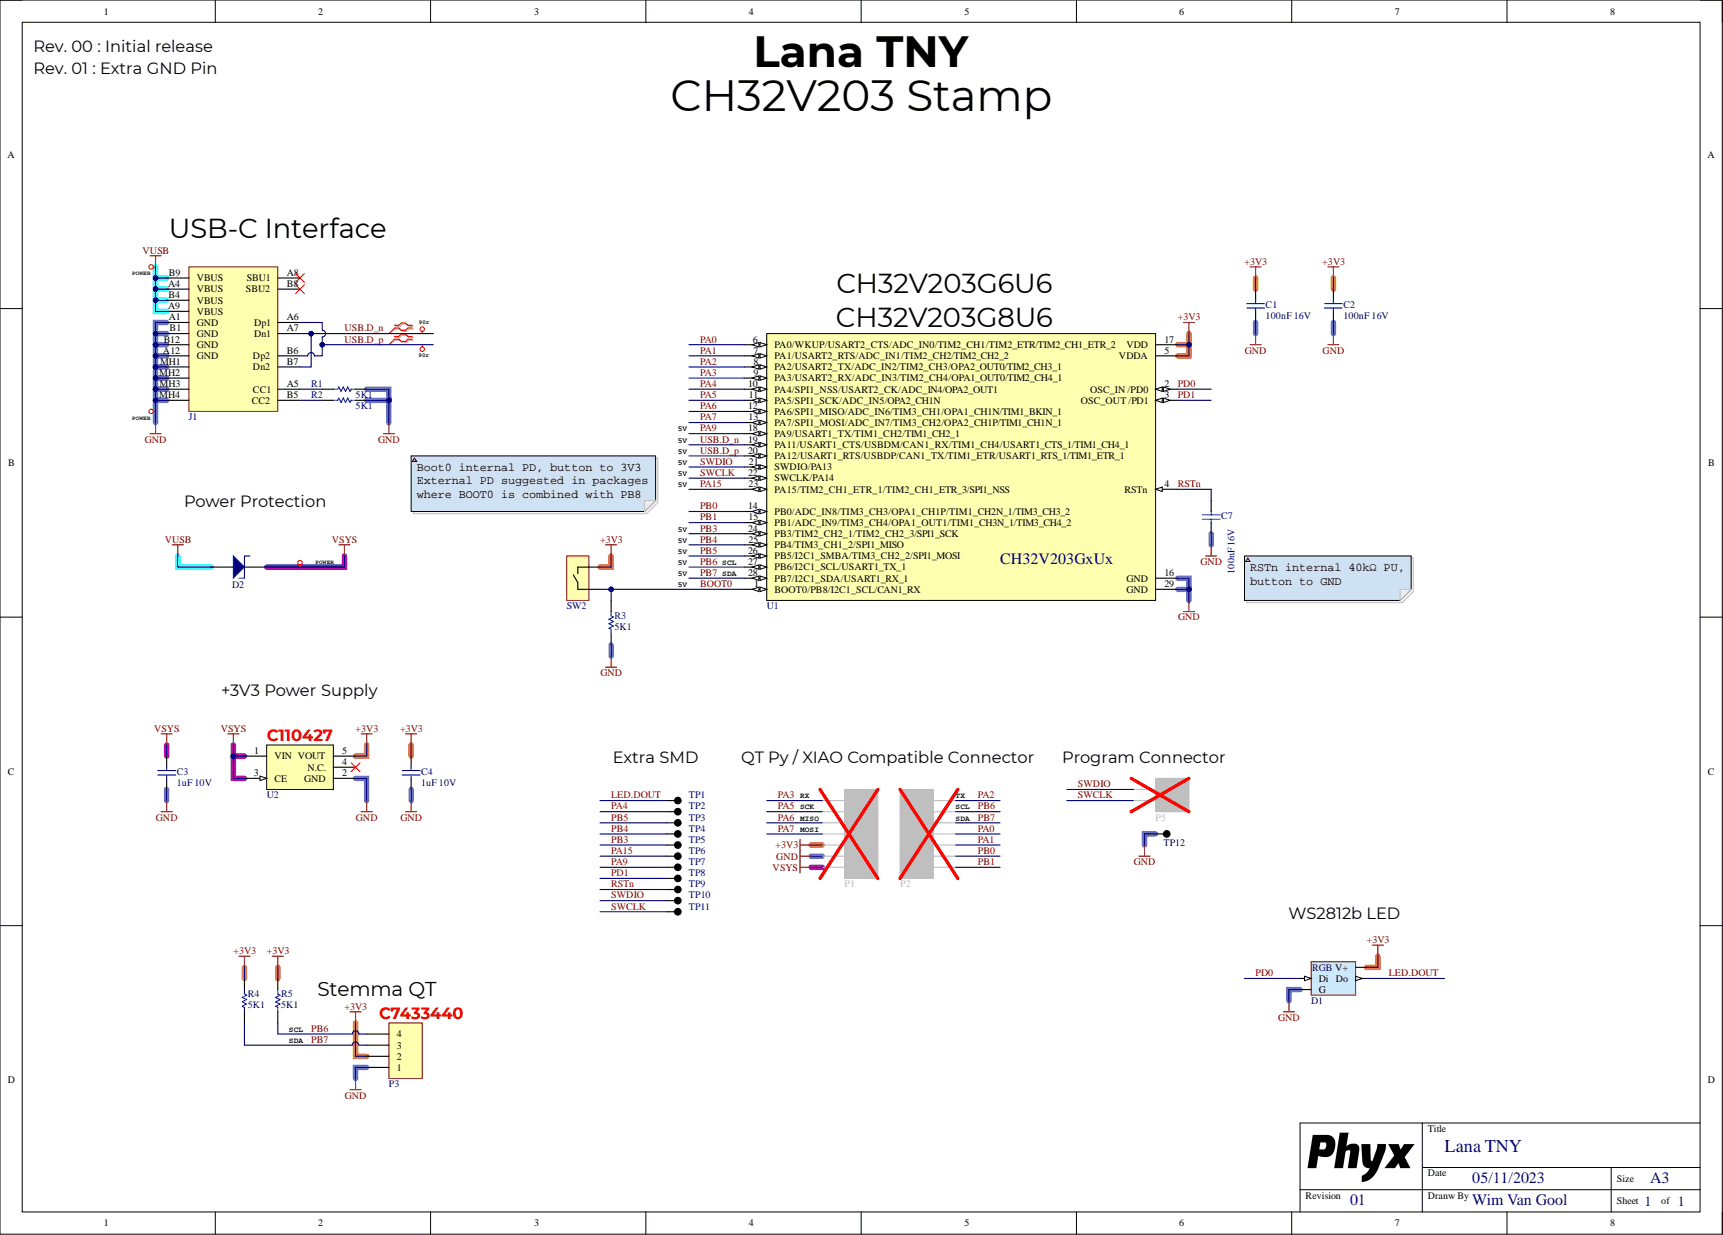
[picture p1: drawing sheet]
# Altium project LANA_TNY_01.PrjPcb
PCB_TITLE: Lana Tny; PCB_REV: 01; PCB_ENGINEER: WimVG
1 sheet, 32 parts. Net scope: global (net labels, ports and power ports of the same name join across sheets).
Board file: LANA_TNY_01.PcbDoc

## Sheet LANA_TNY_01.SchDoc: Lana TNY
size A3; Date: 05/11/2023; DrawnBy: Wim Van Gool; DocumentNumber: 1; Revision: 01; SheetNumber: 1; SheetTotal: 1

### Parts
C1  value 100nF 16V  [C0402]  (hidden comment: CAP_CERAMIC)
C2  value 100nF 16V  [C0402]  (hidden comment: CAP_CERAMIC)
C3  value 1uF 10V  [C0402]  (hidden comment: CAP_CERAMIC)
C4  value 1uF 10V  [C0402]  (hidden comment: CAP_CERAMIC)
C7  value 100nF 16V  [C0402]  (hidden comment: CAP_CERAMIC)
D1  WS2812 based digital RGB LED 1010 package  [LED_1010_WS2812B]  (value not drawn)
D2  CUS10S30 Schottky Power Rectifier, 1A, 30V  [SOD-323_AC]  (value not drawn)
J1  USB 2.0 C Reversible Receptacle Horizontal full SMD  [XUNPU-TYPEC-304S-ACP16]  (value not drawn)
P1  Header 7  [HDR1X7]  (value not drawn)
P2  Header 7  [HDR1X7]  (value not drawn)
P3  Header 1.0mm Shrouded 4  [WE_665304124022]  (value not drawn)
P5  Header 2  [HDR1X2]  (value not drawn)
R1  value 5K1  [R0402]  (hidden comment: RESISTOR)
R2  value 5K1  [R0402]  (hidden comment: RESISTOR)
R3  value 5K1  [R0402]  (hidden comment: RESISTOR)
R4  value 5K1  [R0402]  (hidden comment: RESISTOR)
R5  value 5K1  [R0402]  (hidden comment: RESISTOR)
SW2  TS24CA RA Tactile Switch 12V 50mA  [SHOU_HAN_TS24CA]  (value not drawn)
TP1  TEST_PAD  [TP_0.4mm]  (value not drawn)
TP2  TEST_PAD  [TP_0.4mm]  (value not drawn)
TP3  TEST_PAD  [TP_0.4mm]  (value not drawn)
TP4  TEST_PAD  [TP_0.4mm]  (value not drawn)
TP5  TEST_PAD  [TP_0.4mm]  (value not drawn)
TP6  TEST_PAD  [TP_0.4mm]  (value not drawn)
TP7  TEST_PAD  [TP_0.4mm]  (value not drawn)
TP8  TEST_PAD  [TP_0.4mm]  (value not drawn)
TP9  TEST_PAD  [TP_0.4mm]  (value not drawn)
TP10  TEST_PAD  [TP_0.4mm]  (value not drawn)
TP11  TEST_PAD  [TP_0.4mm]  (value not drawn)
TP12  TEST_PAD  [TP_1.2mm_0.6mm]  (value not drawn)
U1  WCH CH32V203G8U6 QFN28 RISC-V 32-bit MCU, 64KB Flash, 20KB RAM, USB, CAN  [QFN_28_4.0x4.0_P0.4]  (value not drawn)
U2  3V3 LDO 300mA 150mV  [SOT23-5]  (value not drawn)

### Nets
+3V3: C1.1 C2.1 C4.1 D1.2(V+) P1.3 P3.2 R4.1 R5.1 SW2.1 U1.5(VDDA) U1.17(VDD) U2.5(VOUT)
GND: C1.2 C2.2 C3.2 C4.2 C7.2 D1.3(G) J1.A1(GND) J1.A12(GND) J1.B1(GND) J1.B12(GND) J1.MH1(Tab) J1.MH2(Tab) J1.MH3(Tab) J1.MH4(Tab) P1.2 P3.1 R1.1 R2.1 R3.2 TP12.1 U1.16(GND) U1.29(GND) U2.2(GND)
VSYS: C3.1 D2.C P1.1 U2.1(VIN) U2.3(CE)
VUSB: D2.A J1.A4(VBUS) J1.A9(VBUS) J1.B4(VBUS) J1.B9(VBUS)
BOOT0: R3.1 SW2.2 U1.1(BOOT0/PB8/I2C1_SCL/CAN1_RX)
LED.DOUT: D1.1(Do) TP1.1
PA0: P2.4 U1.6(PA0/WKUP/USART2_CTS/ADC_IN0/TIM2_CH1/TIM2_ETR/TIM2_CH1_ETR_2)
PA1: P2.3 U1.7(PA1/USART2_RTS/ADC_IN1/TIM2_CH2/TIM2_CH2_2)
PA2: P2.7 U1.8(PA2/USART2_TX/ADC_IN2/TIM2_CH3/OPA2_OUT0/TIM2_CH3_1)
PA3: P1.7 U1.9(PA3/USART2_RX/ADC_IN3/TIM2_CH4/OPA1_OUT0/TIM2_CH4_1)
PA4: TP2.1 U1.10(PA4/SPI1_NSS/USART2_CK/ADC_IN4/OPA2_OUT1)
PA5: P1.6 U1.11(PA5/SPI1_SCK/ADC_IN5/OPA2_CH1N)
PA6: P1.5 U1.12(PA6/SPI1_MISO/ADC_IN6/TIM3_CH1/OPA1_CH1N/TIM1_BKIN_1)
PA7: P1.4 U1.13(PA7/SPI1_MOSI/ADC_IN7/TIM3_CH2/OPA2_CH1P/TIM1_CH1N_1)
PA9: TP7.1 U1.18(PA9/USART1_TX/TIM1_CH2/TIM1_CH2_1)
PA15: TP6.1 U1.23(PA15/TIM2_CH1_ETR_1/TIM2_CH1_ETR_3/SPI1_NSS)
PB0: P2.2 U1.14(PB0/ADC_IN8/TIM3_CH3/OPA1_CH1P/TIM1_CH2N_1/TIM3_CH3_2)
PB1: P2.1 U1.15(PB1/ADC_IN9/TIM3_CH4/OPA1_OUT1/TIM1_CH3N_1/TIM3_CH4_2)
PB3: TP5.1 U1.24(PB3/TIM2_CH2_1/TIM2_CH2_3/SPI1_SCK)
PB4: TP4.1 U1.25(PB4/TIM3_CH1_2/SPI1_MISO)
PB5: TP3.1 U1.26(PB5/I2C1_SMBA/TIM3_CH2_2/SPI1_MOSI)
PB6: P2.6 P3.4 R5.2 U1.27(PB6/I2C1_SCL/USART1_TX_1)
PB7: P2.5 P3.3 R4.2 U1.28(PB7/I2C1_SDA/USART1_RX_1)
PD0: D1.4(Di) U1.2(OSC_IN_/PD0)
PD1: TP8.1 U1.3(OSC_OUT_/PD1)
RSTn: C7.1 TP9.1 U1.4(RSTn)
SWCLK: P5.1 TP11.1 U1.22(SWCLK/PA14)
SWDIO: P5.2 TP10.1 U1.21(SWDIO/PA13)
USB.D_n: J1.A7(Dn1) J1.B7(Dn2) U1.19(PA11/USART1_CTS/USBDM/CAN1_RX/TIM1_CH4/USART1_CTS_1/TIM1_CH4_1)
USB.D_p: J1.A6(Dp1) J1.B6(Dp2) U1.20(PA12/USART1_RTS/USBDP/CAN1_TX/TIM1_ETR/USART1_RTS_1/TIM1_ETR_1)
NetJ1_A5: J1.A5(CC1) R1.2
NetJ1_B5: J1.B5(CC2) R2.2

Not connected (* = marked no-connect by the designer): J1 A8(SBU1)* B8(SBU2)*; U2 4(N.C.)*

### Layout directives
net class 90r: USB.D_n, USB.D_p
differential pair: USB.D_n, USB.D_p
net class POWER: GND, VSYS, VUSB

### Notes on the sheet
- Rev. 00 : Initial release
- Rev. 01 : Extra GND Pin
- CH32V203 Stamp
- (near J1) USB-C Interface
- CH32V203G6U6
- (near U1) CH32V203G8U6
- 5V
- Power Protection
- Boot0 internal PD, button to 3V3
  External PD suggested in packages where BOOT0 is combined with PB8
- (near U1) SCL
- (near U1) SDA
- RSTn internal 40kΩ PU, button to GND
- +3V3 Power Supply
- (near U2) C110427
- Extra SMD
- (near P1) SCK
- (near P1) RX
- QT Py / XIAO Compatible Connector
- (near P2) TX
- (near P2) SCL
- (near P5) Program Connector
- (near P1) MOSI
- (near P1) MISO
- (near P2) SDA
- WS2812b LED
- (near R5) SCL
- Stemma QT
- (near P3) C7433440
- (near R5) SDA

## Assembly variants
Default: not fitted P1 P2 P3 P4 P5
